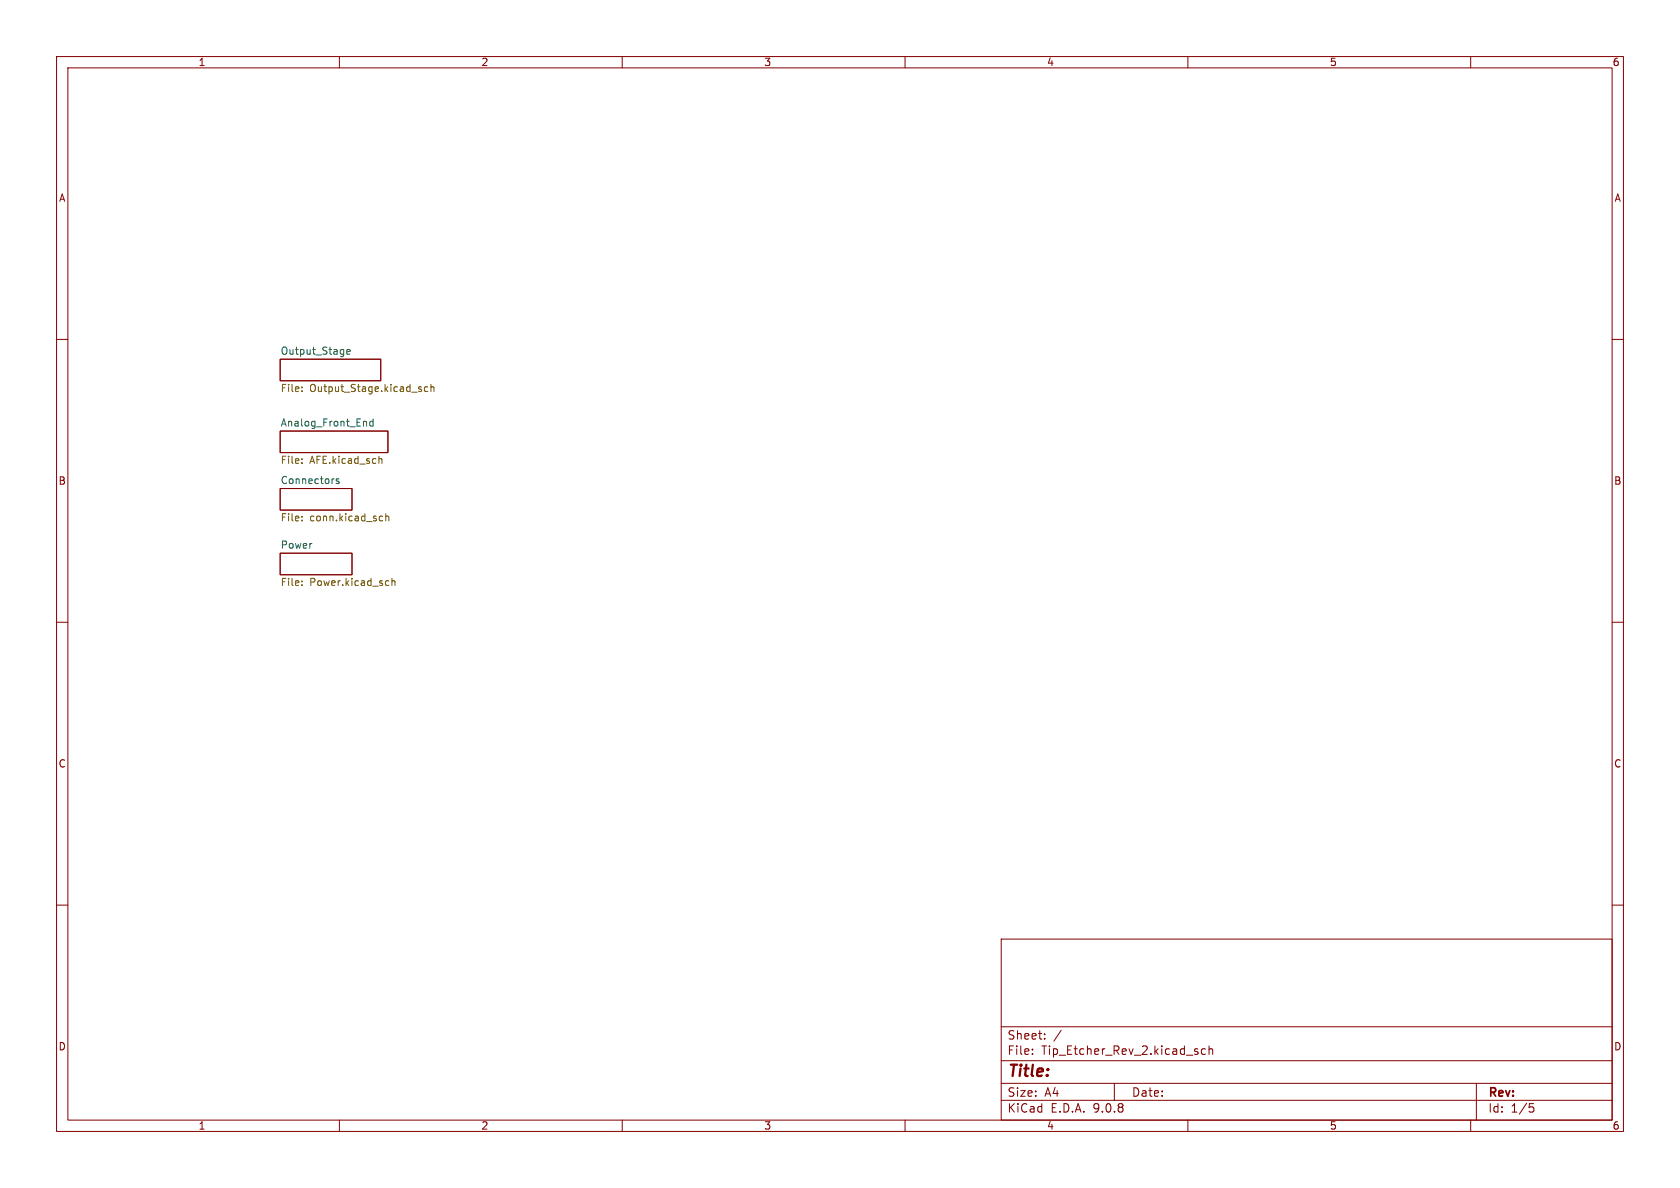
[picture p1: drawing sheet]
<svg xmlns="http://www.w3.org/2000/svg" width="297mm" height="210mm" viewBox="0 0 297 210" stroke-linecap="round" stroke-linejoin="round" font-family="sans-serif">
<g fill="none" stroke="#840000" stroke-width=".18">
<path d="M10 10h277v190h-277zM12 12h273v186h-273zM60 10v2M110 10v2M160 10v2M210 10v2M260 10v2M10 60h2M49.5 76.2h19.1v3.8h-19.1zM49.5 63.5h17.8v3.8h-17.8zM285 60h2M49.5 97.8h12.7v3.8h-12.7z"/>
<path d="M49.5 86.4h12.7v3.8h-12.7zM10 110h2M285 110h2M10 160h2M177 166h108v32h-108zM285 160h2M60 198v2M110 198v2M160 198v2M177 194.5h108M177 191.5h108M177 187.5h108"/>
<path d="M177 181.5h108M182.5 186.3v.1M182.5 185.5v.1M184.7 183.6v.1M184.7 182.8v.1M187.6 182.1l-1.3 2M197 191.5v3M210 198v2M213.1 185.5l-.4-.1-.3 .3v.4l.1 .2h.6M213.7 185.5l.3-.1 .3 .1 .1 .9M213.7 184.9v1.5M260 198v2"/>
<path d="M261 191.5v6.5M270.4 195.1h.7M270.5 195.7h.4l.3 .3-.2 .5-.5 .1"/>
</g>
<g fill="none" stroke="#725600" stroke-width=".18">
<path d="M53.4 68.4v.2M53.4 69.1v.1M74.5 68.9v.3M75.6 68.4h-.3l-.3 .2 .2 .6h.4M76.2 68.5l.2-.1h.3v.8M76.2 67.9v1.3M53.4 81.1v.2M53.4 81.8v.1M53.4 91.3v.1M53.4 92v.1M67 81.1h.5v.8M67.3 91.2l.4 .1"/>
<path d="M67.7 92l-.4 .1M68.2 91.4l.2-.2 .3 .1v.8M68.2 90.8v1.3M53.4 103.4v.1M53.4 102.7v.1M68.6 102.7h.1M68.7 103.4l-.1 .1M69.3 102.2v1.3M69.3 102.8l.2-.1h.3v.8"/>
</g>
<path d="M61.3 62.2l.6-.1-.1-.3h-.3l-.2 .2 .1 .6h.4M64.7 74.5l.1 .8M66 74.1v1.2M66 74.5h-.4l-.2 .2 .1 .6h.5M59.9 84.7l-.3-.1-.2 .2 .1 .2 .4 .1v.3h-.5" fill="none" stroke="#006464" stroke-width=".18"/>
<text font-size="2.8" fill="#840000" x="178" y="190.9">Title:</text>
<g font-size="2.1" fill="#840000">
<text x="178" y="184">Sheet:</text>
<text x="178" y="186.7">File:</text>
<text x="184.1" y="186.7">Tip_Etcher_Rev_2.kicad_sch</text>
<text x="178" y="196.9">KiCad</text>
<text x="178" y="194.1">Size:</text>
<text x="184.7" y="194.1">A4</text>
<text x="185.7" y="196.9">E.D.A.</text>
<text x="193.3" y="196.9">9.0.8</text>
<text x="200" y="194.1">Date:</text>
<text x="263" y="194.3">Rev:</text>
<text x="263" y="196.9">Id:</text>
<text x="267.1" y="196.9">1/5</text>
</g>
<g font-size="1.8" fill="#840000">
<text x="35" y="11.9">1</text>
<text x="85" y="11.9">2</text>
<text x="135" y="11.9">3</text>
<text x="185" y="11.9">4</text>
<text x="235" y="11.9">5</text>
<text x="285" y="11.9">6</text>
<text x="10.3" y="35.9">A</text>
<text x="285.3" y="35.9">A</text>
<text x="10.3" y="85.9">B</text>
<text x="285.3" y="85.9">B</text>
<text x="10.3" y="135.9">C</text>
<text x="285.3" y="135.9">C</text>
<text x="10.3" y="185.9">D</text>
<text x="285.3" y="185.9">D</text>
<text x="35" y="199.9">1</text>
<text x="85" y="199.9">2</text>
<text x="135" y="199.9">3</text>
<text x="185" y="199.9">4</text>
<text x="235" y="199.9">5</text>
<text x="285" y="199.9">6</text>
</g>
<g font-size="1.8" fill="#006464">
<text x="49.5" y="62.8">Output_Stage</text>
<text x="49.5" y="75.5">Analog_Front_End</text>
<text x="49.5" y="85.6">Connectors</text>
<text x="49.5" y="97.1">Power</text>
</g>
<g font-size="1.8" fill="#725600">
<text x="49.5" y="69.6">File:</text>
<text x="54.8" y="69.6">Output_Stage.kicad_sch</text>
<text x="49.5" y="82.3">File:</text>
<text x="54.8" y="82.3">AFE.kicad_sch</text>
<text x="49.5" y="92.5">File:</text>
<text x="54.8" y="92.5">conn.kicad_sch</text>
<text x="49.5" y="103.9">File:</text>
<text x="54.8" y="103.9">Power.kicad_sch</text>
</g>
</svg>
